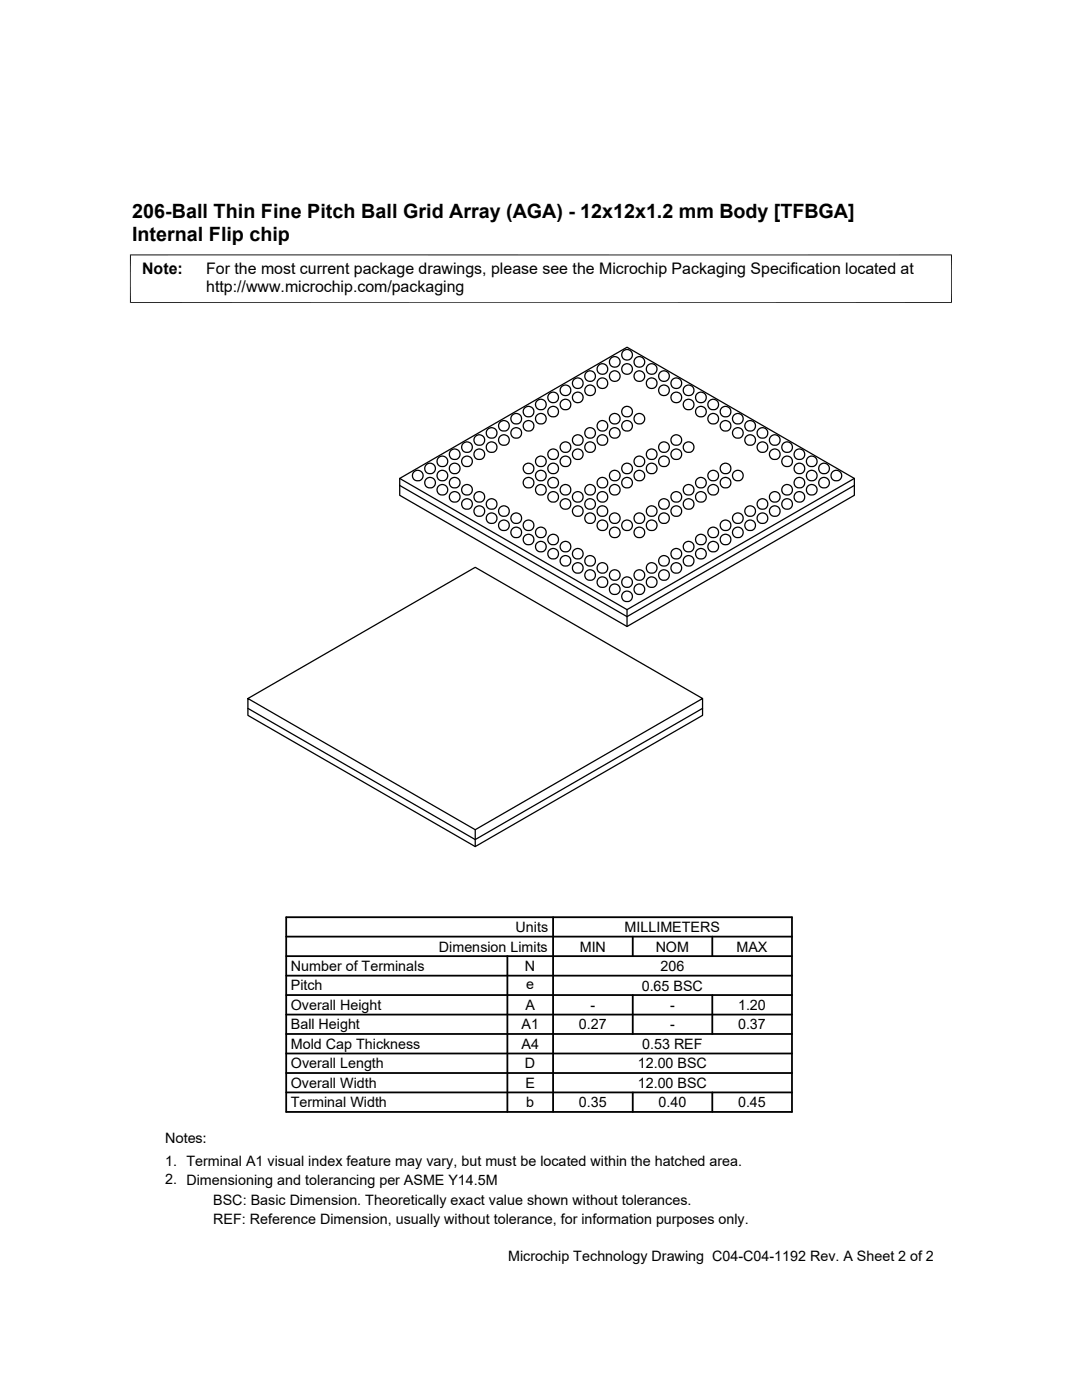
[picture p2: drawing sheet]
<svg xmlns="http://www.w3.org/2000/svg" width="216mm" height="279mm" viewBox="0 0 216 279" stroke-linecap="round" stroke-linejoin="round" font-family="sans-serif">
<g fill="none" stroke="#000" stroke-width=".25">
<path d="M79.8 95.5l45.3-26.2 45.4 26.2-45.4 26.2zM79.8 96.9l45.3 26.2 45.4-26.2M79.8 95.5v3.3l45.3 26.2 45.4-26.2v-3.3M49.5 139.4l45.3 26.2 45.4-26.2-45.4-26.2-45.3 26.2v3.4l45.3 26.2 45.4-26.2v-3.4M125.1 121.7v3.3M49.5 141.4l45.3 26.2 45.4-26.2M94.8 165.6v3.4"/>
<circle cx="110.4" cy="79.3" r="1.06"/>
<circle cx="112.8" cy="77.9" r="1.06"/>
<circle cx="115.3" cy="76.5" r="1.06"/>
<circle cx="115.3" cy="79.3" r="1.06"/>
<circle cx="117.7" cy="75.1" r="1.06"/>
<circle cx="117.8" cy="77.9" r="1.06"/>
<circle cx="120.2" cy="73.6" r="1.06"/>
<circle cx="120.2" cy="76.5" r="1.06"/>
<circle cx="122.7" cy="72.2" r="1.06"/>
<circle cx="122.7" cy="75.1" r="1.06"/>
<circle cx="125.1" cy="73.6" r="1.06"/>
<circle cx="125.1" cy="70.8" r="1.06"/>
<circle cx="127.6" cy="72.2" r="1.06"/>
<circle cx="127.6" cy="75.1" r="1.06"/>
<circle cx="130" cy="73.6" r="1.07"/>
<circle cx="130" cy="76.5" r="1.07"/>
<circle cx="132.5" cy="75.1" r="1.07"/>
<circle cx="132.5" cy="77.9" r="1.07"/>
<circle cx="135" cy="79.3" r="1.07"/>
<circle cx="135" cy="76.5" r="1.07"/>
<circle cx="137.4" cy="77.9" r="1.07"/>
<circle cx="139.9" cy="79.3" r="1.07"/>
<circle cx="83.4" cy="94.9" r="1.07"/>
<circle cx="85.8" cy="93.5" r="1.07"/>
<circle cx="85.8" cy="96.3" r="1.07"/>
<circle cx="88.3" cy="94.9" r="1.07"/>
<circle cx="88.3" cy="92.1" r="1.07"/>
<circle cx="88.3" cy="97.7" r="1.07"/>
<circle cx="90.7" cy="90.7" r="1.07"/>
<circle cx="90.7" cy="99.2" r="1.07"/>
<circle cx="90.7" cy="93.5" r="1.07"/>
<circle cx="90.7" cy="96.3" r="1.07"/>
<circle cx="93.2" cy="89.2" r="1.07"/>
<circle cx="93.2" cy="92.1" r="1.07"/>
<circle cx="93.2" cy="97.7" r="1.07"/>
<circle cx="95.6" cy="90.7" r="1.07"/>
<circle cx="95.6" cy="87.8" r="1.07"/>
<circle cx="95.6" cy="99.2" r="1.07"/>
<circle cx="98.1" cy="86.4" r="1.07"/>
<circle cx="98.1" cy="89.2" r="1.07"/>
<circle cx="100.6" cy="85" r="1.07"/>
<circle cx="100.6" cy="87.8" r="1.07"/>
<circle cx="103" cy="83.6" r="1.07"/>
<circle cx="103" cy="86.4" r="1.07"/>
<circle cx="105.5" cy="82.1" r="1.07"/>
<circle cx="105.5" cy="85" r="1.07"/>
<circle cx="105.5" cy="93.5" r="1.07"/>
<circle cx="105.5" cy="96.3" r="1.07"/>
<circle cx="107.9" cy="80.7" r="1.07"/>
<circle cx="107.9" cy="83.6" r="1.07"/>
<circle cx="107.9" cy="92.1" r="1.07"/>
<circle cx="107.9" cy="94.9" r="1.07"/>
<circle cx="107.9" cy="97.8" r="1.07"/>
<circle cx="110.4" cy="82.2" r="1.06"/>
<circle cx="110.4" cy="90.7" r="1.06"/>
<circle cx="110.4" cy="93.5" r="1.06"/>
<circle cx="110.4" cy="96.3" r="1.06"/>
<circle cx="110.4" cy="99.2" r="1.06"/>
<circle cx="112.8" cy="80.7" r="1.06"/>
<circle cx="112.8" cy="89.2" r="1.06"/>
<circle cx="112.8" cy="92.1" r="1.06"/>
<circle cx="112.8" cy="97.8" r="1.06"/>
<circle cx="115.3" cy="87.8" r="1.06"/>
<circle cx="115.3" cy="90.7" r="1.06"/>
<circle cx="115.3" cy="99.2" r="1.06"/>
<circle cx="117.8" cy="86.4" r="1.06"/>
<circle cx="117.8" cy="89.2" r="1.06"/>
<circle cx="117.8" cy="97.8" r="1.06"/>
<circle cx="120.2" cy="85" r="1.06"/>
<circle cx="120.2" cy="87.8" r="1.06"/>
<circle cx="120.2" cy="96.3" r="1.06"/>
<circle cx="120.2" cy="99.2" r="1.06"/>
<circle cx="122.7" cy="83.6" r="1.07"/>
<circle cx="122.7" cy="86.4" r="1.07"/>
<circle cx="122.7" cy="94.9" r="1.07"/>
<circle cx="122.7" cy="97.7" r="1.07"/>
<circle cx="125.1" cy="82.1" r="1.07"/>
<circle cx="125.1" cy="85" r="1.07"/>
<circle cx="125.1" cy="93.5" r="1.07"/>
<circle cx="125.1" cy="96.3" r="1.07"/>
<circle cx="127.6" cy="83.6" r="1.07"/>
<circle cx="127.6" cy="94.9" r="1.07"/>
<circle cx="127.6" cy="92.1" r="1.07"/>
<circle cx="130" cy="90.7" r="1.07"/>
<circle cx="130" cy="93.5" r="1.07"/>
<circle cx="132.5" cy="89.2" r="1.07"/>
<circle cx="132.5" cy="92.1" r="1.07"/>
<circle cx="135" cy="90.7" r="1.07"/>
<circle cx="135" cy="87.8" r="1.07"/>
<circle cx="135" cy="99.2" r="1.07"/>
<circle cx="137.4" cy="80.7" r="1.07"/>
<circle cx="137.4" cy="89.2" r="1.07"/>
<circle cx="137.4" cy="97.7" r="1.07"/>
<circle cx="139.9" cy="82.1" r="1.07"/>
<circle cx="139.9" cy="96.3" r="1.07"/>
<circle cx="139.9" cy="99.2" r="1.07"/>
<circle cx="142.3" cy="80.7" r="1.07"/>
<circle cx="142.3" cy="83.6" r="1.07"/>
<circle cx="142.3" cy="94.9" r="1.07"/>
<circle cx="142.3" cy="97.7" r="1.07"/>
<circle cx="144.8" cy="82.1" r="1.07"/>
<circle cx="144.8" cy="85" r="1.07"/>
<circle cx="144.8" cy="96.3" r="1.07"/>
<circle cx="144.8" cy="93.5" r="1.07"/>
<circle cx="147.2" cy="83.6" r="1.07"/>
<circle cx="147.2" cy="86.4" r="1.07"/>
<circle cx="147.2" cy="94.9" r="1.07"/>
<circle cx="149.7" cy="85" r="1.06"/>
<circle cx="149.7" cy="87.8" r="1.06"/>
<circle cx="152.1" cy="86.4" r="1.06"/>
<circle cx="152.1" cy="89.2" r="1.06"/>
<circle cx="154.6" cy="87.8" r="1.06"/>
<circle cx="154.6" cy="90.7" r="1.06"/>
<circle cx="154.6" cy="99.2" r="1.06"/>
<circle cx="157.1" cy="89.2" r="1.06"/>
<circle cx="157.1" cy="92.1" r="1.06"/>
<circle cx="157.1" cy="97.8" r="1.06"/>
<circle cx="159.5" cy="93.5" r="1.06"/>
<circle cx="159.5" cy="90.7" r="1.06"/>
<circle cx="159.5" cy="96.3" r="1.06"/>
<circle cx="159.5" cy="99.2" r="1.06"/>
<circle cx="162" cy="94.9" r="1.07"/>
<circle cx="162" cy="92.1" r="1.07"/>
<circle cx="162" cy="97.7" r="1.07"/>
<circle cx="164.4" cy="93.5" r="1.07"/>
<circle cx="164.4" cy="96.3" r="1.07"/>
<circle cx="166.9" cy="94.9" r="1.07"/>
<circle cx="93.2" cy="100.6" r="1.07"/>
<circle cx="95.6" cy="102" r="1.07"/>
<circle cx="98.1" cy="100.6" r="1.07"/>
<circle cx="98.1" cy="103.4" r="1.07"/>
<circle cx="100.6" cy="102" r="1.07"/>
<circle cx="100.6" cy="104.8" r="1.07"/>
<circle cx="103" cy="103.4" r="1.07"/>
<circle cx="103" cy="106.3" r="1.07"/>
<circle cx="105.5" cy="104.8" r="1.07"/>
<circle cx="105.5" cy="107.7" r="1.07"/>
<circle cx="107.9" cy="106.3" r="1.07"/>
<circle cx="107.9" cy="109.1" r="1.07"/>
<circle cx="110.4" cy="107.7" r="1.06"/>
<circle cx="110.4" cy="110.5" r="1.06"/>
<circle cx="112.8" cy="100.6" r="1.06"/>
<circle cx="112.8" cy="109.1" r="1.06"/>
<circle cx="112.8" cy="111.9" r="1.06"/>
<circle cx="115.3" cy="102" r="1.06"/>
<circle cx="115.3" cy="110.5" r="1.06"/>
<circle cx="115.3" cy="113.4" r="1.06"/>
<circle cx="117.8" cy="100.6" r="1.06"/>
<circle cx="117.8" cy="103.4" r="1.06"/>
<circle cx="117.8" cy="111.9" r="1.06"/>
<circle cx="117.8" cy="114.8" r="1.06"/>
<circle cx="120.2" cy="102" r="1.06"/>
<circle cx="120.2" cy="104.8" r="1.06"/>
<circle cx="120.2" cy="113.4" r="1.06"/>
<circle cx="120.2" cy="116.2" r="1.06"/>
<circle cx="122.7" cy="103.4" r="1.07"/>
<circle cx="122.7" cy="106.3" r="1.07"/>
<circle cx="122.7" cy="114.8" r="1.07"/>
<circle cx="122.7" cy="117.6" r="1.07"/>
<circle cx="125.1" cy="104.8" r="1.07"/>
<circle cx="125.1" cy="116.2" r="1.07"/>
<circle cx="125.1" cy="119" r="1.07"/>
<circle cx="127.6" cy="103.4" r="1.07"/>
<circle cx="127.6" cy="106.3" r="1.07"/>
<circle cx="127.6" cy="114.8" r="1.07"/>
<circle cx="127.6" cy="117.6" r="1.07"/>
<circle cx="130" cy="102" r="1.07"/>
<circle cx="130" cy="104.8" r="1.07"/>
<circle cx="130" cy="113.3" r="1.07"/>
<circle cx="130" cy="116.2" r="1.07"/>
<circle cx="132.5" cy="103.4" r="1.07"/>
<circle cx="132.5" cy="100.6" r="1.07"/>
<circle cx="132.5" cy="111.9" r="1.07"/>
<circle cx="132.5" cy="114.8" r="1.07"/>
<circle cx="135" cy="102" r="1.07"/>
<circle cx="135" cy="113.3" r="1.07"/>
<circle cx="135" cy="110.5" r="1.07"/>
<circle cx="137.4" cy="100.6" r="1.07"/>
<circle cx="137.4" cy="109.1" r="1.07"/>
<circle cx="137.4" cy="111.9" r="1.07"/>
<circle cx="139.9" cy="107.7" r="1.07"/>
<circle cx="139.9" cy="110.5" r="1.07"/>
<circle cx="142.3" cy="106.3" r="1.07"/>
<circle cx="142.3" cy="109.1" r="1.07"/>
<circle cx="144.8" cy="104.8" r="1.07"/>
<circle cx="144.8" cy="107.7" r="1.07"/>
<circle cx="147.2" cy="103.4" r="1.07"/>
<circle cx="147.2" cy="106.3" r="1.07"/>
<circle cx="149.7" cy="102" r="1.06"/>
<circle cx="149.7" cy="104.8" r="1.06"/>
<circle cx="152.1" cy="100.6" r="1.06"/>
<circle cx="152.1" cy="103.4" r="1.06"/>
<circle cx="154.6" cy="102" r="1.06"/>
<circle cx="157.1" cy="100.6" r="1.06"/>
</g>
<g fill="none" stroke="#000" stroke-width=".36">
<path d="M57.1 183h100.9v38.9h-100.9zM57.1 198.6h100.9M57.1 194.7h100.9M57.1 190.8h100.9M57.1 186.9h100.9M101.2 190.8v31.1M110.4 183v38.9M126.3 186.9v3.9M126.3 198.6v7.8M142.1 186.9v3.9M142.1 198.6v7.8M57.1 202.5h100.9"/>
<path d="M57.1 214.1h100.9M57.1 210.2h100.9M57.1 206.4h100.9M57.1 218h100.9M126.3 218v3.9M142.1 218v3.9"/>
</g>
<path d="M26 50.8v9.7M189.9 50.8v9.7M189.9 50.9h-164M25.9 60.4h164" fill="none" stroke="#000" stroke-width=".2"/>
<g font-size="3.9">
<text x="26.4" y="43.5">206-Ball Thin Fine Pitch Ball Grid Array (AGA) - 12x12x1.2 mm Body [TFBGA]</text>
<text x="26.4" y="48">Internal Flip chip</text>
</g>
<g font-size="3.2">
<text x="28.4" y="54.6">Note:</text>
<text x="41.1" y="54.6">For the most current package drawings, please see the Microchip Packaging Specification located at</text>
<text x="41.1" y="58.3">http://www.microchip.com/packaging</text>
</g>
<g font-size="2.9">
<text x="87.6" y="189.9">Dimension Limits</text>
<text x="102.9" y="186">Units</text>
<text x="115.7" y="189.9">MIN</text>
<text x="124.6" y="186">MILLIMETERS</text>
<text x="130.8" y="189.9">NOM</text>
<text x="147" y="189.9">MAX</text>
<text x="58" y="193.8">Number of Terminals</text>
<text x="58" y="197.7">Pitch</text>
<text x="104.8" y="193.8">N</text>
<text x="105" y="197.4">e</text>
<text x="128" y="197.7">0.65 BSC</text>
<text x="131.8" y="193.8">206</text>
<text x="58" y="201.6">Overall Height</text>
<text x="104.8" y="201.6">A</text>
<text x="117.8" y="201.6">-</text>
<text x="133.7" y="201.6">-</text>
<text x="147.3" y="201.6">1.20</text>
<text x="58" y="209.3">Mold Cap Thickness</text>
<text x="58" y="205.4">Ball Height</text>
<text x="104.1" y="205.4">A1</text>
<text x="104.1" y="209.3">A4</text>
<text x="115.5" y="205.4">0.27</text>
<text x="128.1" y="209.3">0.53 REF</text>
<text x="133.7" y="205.4">-</text>
<text x="147.3" y="205.4">0.37</text>
<text x="58" y="213.2">Overall Length</text>
<text x="104.8" y="213.2">D</text>
<text x="127.3" y="213.2">12.00 BSC</text>
<text x="58" y="221">Terminal Width</text>
<text x="58" y="217.1">Overall Width</text>
<text x="104.8" y="217.1">E</text>
<text x="105" y="221">b</text>
<text x="115.5" y="221">0.35</text>
<text x="127.3" y="217.1">12.00 BSC</text>
<text x="131.4" y="221">0.40</text>
<text x="147.3" y="221">0.45</text>
<text x="32.9" y="232.7">1. Terminal A1 visual index feature may vary, but must be located within the hatched area.</text>
<text x="32.9" y="228">Notes:</text>
<text x="32.9" y="236.3">2. Dimensioning and tolerancing per ASME Y14.5M</text>
<text x="42.5" y="244.3">REF: Reference Dimension, usually without tolerance, for information purposes only.</text>
<text x="42.5" y="240.6">BSC: Basic Dimension. Theoretically exact value shown without tolerances.</text>
<text x="101.4" y="251.7">Microchip Technology Drawing C04-C04-1192 Rev. A Sheet 2 of 2</text>
</g>
</svg>
